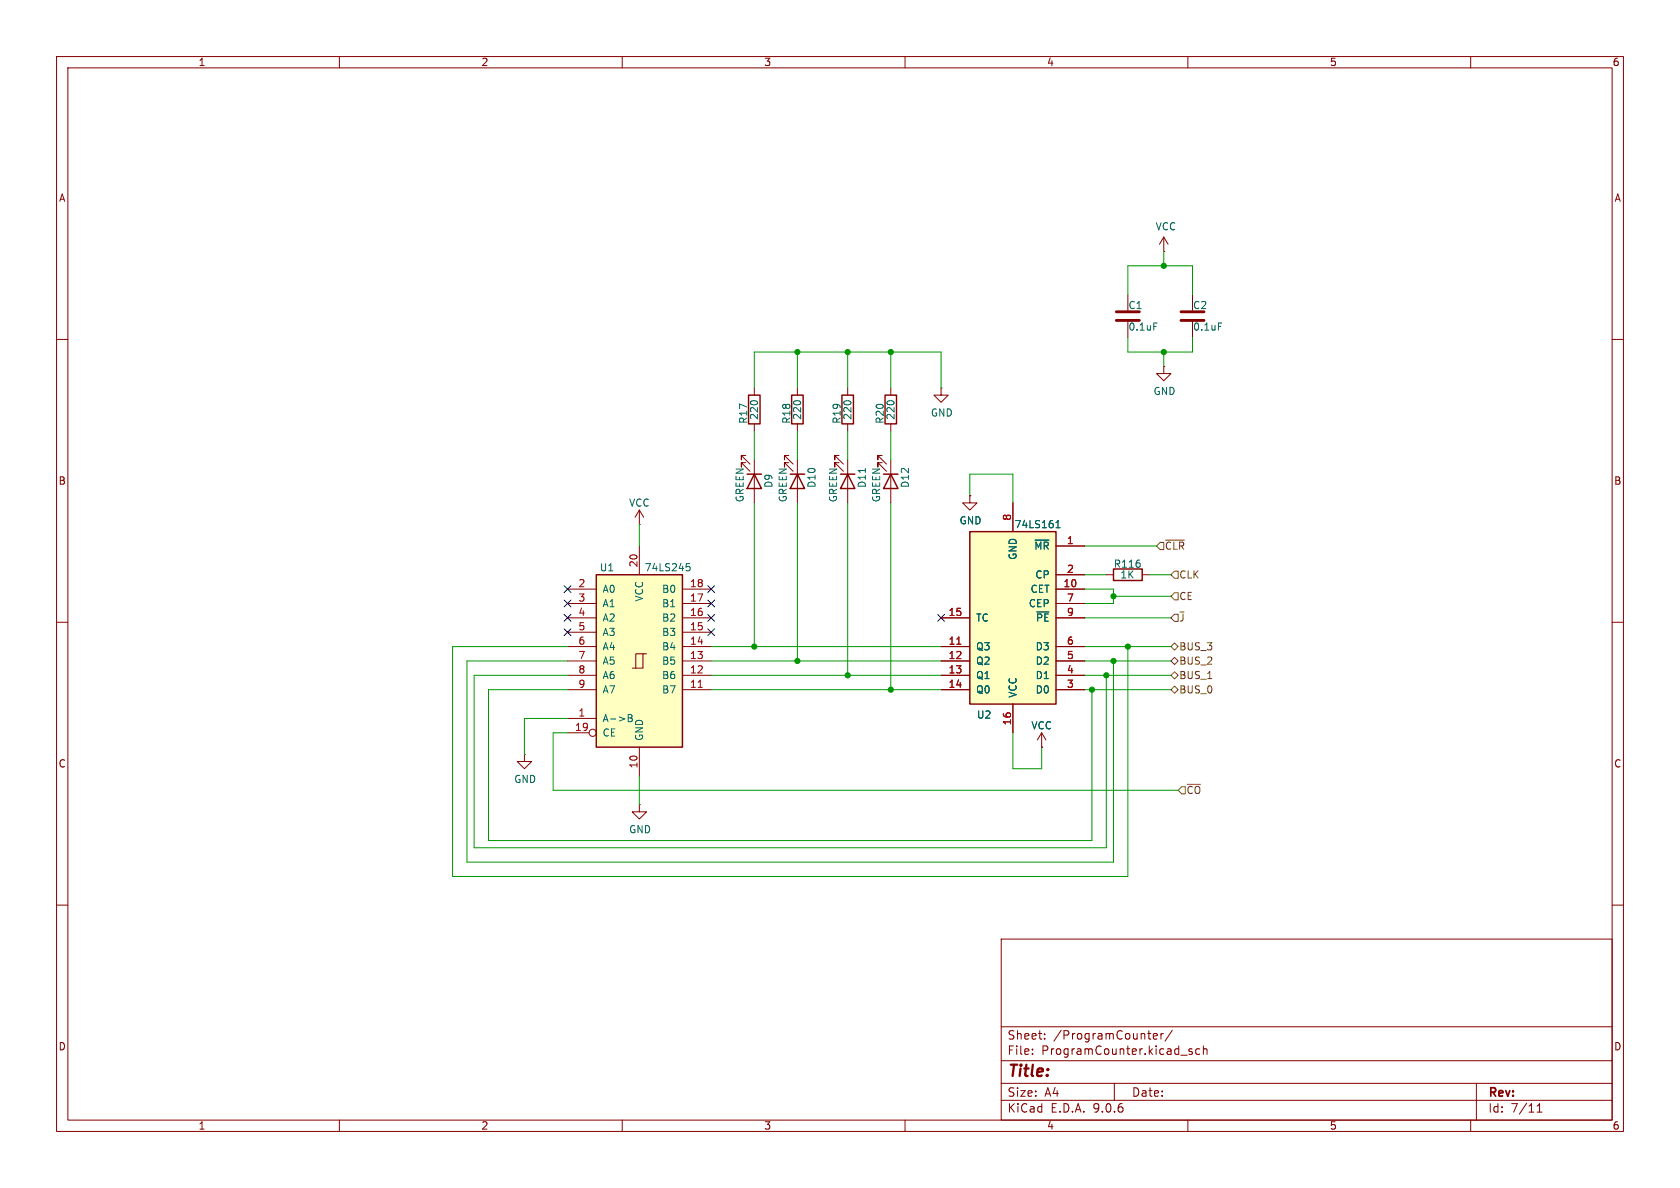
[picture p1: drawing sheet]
<svg xmlns="http://www.w3.org/2000/svg" width="297mm" height="210mm" viewBox="0 0 297 210" stroke-linecap="round" stroke-linejoin="round" font-family="sans-serif">
<g fill="none" stroke="#840000" stroke-width=".18">
<path d="M10 10h277v190h-277zM12 12h273v186h-273zM60 10v2M110 10v2M160 10v2M210 10v2M260 10v2M10 60h2M133.3 68.6v1.3M133.3 74.9v1.3M285 60h2M113 92.7h.1"/>
<path d="M113 90.2l-.7 1.2M113 90.2l.8 1.2M113 90.2v2.5M10 110h2M285 110h2M92.7 133.4v1.2h1.3l-1.3 1.3-1.3-1.3h1.3M92.7 133.4h.1M113 142.2v1.3h1.3l-1.3 1.3-1.2-1.3h1.2M113 142.2h.1M10 160h2M177 166h108v32h-108zM285 160h2"/>
<path d="M60 198v2M110 198v2M160 198v2M177 194.5h108M177 191.5h108M177 187.5h108M177 181.5h108M182.5 186.3v.1M182.5 185.5v.1M184.7 183.6v.1M184.7 182.8v.1M197 191.5v3"/>
<path d="M203.9 183.2l.7-.1-.1-.3-.4-.1-.2 .2 .1 .7h.5M205.2 182.7v1M205.7 182.7l-.3 .1-.2 .2M207.2 182.1l-1.2 2M210 198v2M210.7 185.5l-.3-.1-.2 .2v.2l.5 .2v.3h-.5M212.1 185.5l-.4-.1-.3 .3v.4l.1 .2h.6M212.7 185.5l.3-.1 .3 .1 .1 .9M212.7 184.9v1.5M260 198v2M261 191.5v6.5M271.7 196.6h.9"/>
<path d="M271.7 195.5l.5-.4v1.5"/>
</g>
<path d="M132.3 69.9h2.1v5h-2.1z" fill="none" stroke="#840000" stroke-width=".25"/>
<path d="M105.4 101.6h15.2v30.5h-15.2z" fill="#ffffc2"/>
<g fill="none" stroke="#840000" stroke-width=".18">
<path d="M199.4 52.1v2.8M199.4 56.9v2.8M210.8 52.1v2.8M210.8 56.9v2.8M141 68.6v1.3M141 74.9v1.3M149.9 68.6v1.3M149.9 74.9v1.3M157.5 68.6v1.3M157.5 74.9v1.3M166.4 68.6v1.3h1.2l-1.2 1.2-1.3-1.2h1.3M166.4 68.6h.1"/>
<path d="M205.7 64.8v1.2h1.3l-1.3 1.3-1.2-1.3h1.2M205.7 64.8h.1M113 96.5v5.1M131.8 80.5h-.7v.8v-.8l1.5 1.5M131.8 81.8h-.7v.8v-.8l1.5 1.5M133.3 81.3v7.6M139.4 80.5h-.7v.8v-.8l1.5 1.5M139.4 81.8h-.7v.8v-.8l1.5 1.5M141 81.3v7.6M148.3 80.5h-.7v.8v-.8l1.5 1.5M148.3 81.8h-.7v.8v-.8l1.5 1.5M149.9 81.3v7.6"/>
<path d="M156 80.5h-.8v.8v-.8l1.5 1.5M156 81.8h-.8v.8v-.8l1.5 1.5M157.5 81.3v7.6M171.4 87.6v1.3h1.3l-1.3 1.3-1.2-1.3h1.2M171.4 87.6h.1M100.3 104.1h5.1M100.3 106.7h5.1M100.3 109.2h5.1M100.3 111.8h5.1M100.3 114.3h5.1M100.3 116.8h5.1M100.3 119.4h5.1"/>
<path d="M113.7 115.6h-1.3v2.5M114.3 115.6h-.6v2.5h-1.9M120.6 104.1h5.1M120.6 106.7h5.1M120.6 109.2h5.1M120.6 111.8h5.1M120.6 114.3h5.1M120.6 116.8h5.1M120.6 119.4h5.1M195.6 101.6h1.2M201.9 101.6h1.3M100.3 121.9h5.1"/>
<path d="M100.3 127h5.1M100.3 129.5h3.8M113 132.1v5.1M120.6 121.9h5.1M184.1 132.1h.1M184.1 129.5l-.7 1.3M184.1 129.5l.8 1.3M184.1 129.5v2.6"/>
<circle cx="104.8" cy="129.5" r=".63"/>
</g>
<g fill="none" stroke="#840000" stroke-width=".25">
<path d="M140 69.9h2v5h-2zM148.8 69.9h2.1v5h-2.1zM156.5 69.9h2v5h-2zM132.1 83.8h2.5M133.3 83.8l1.3 2.6h-2.5zM139.7 83.8h2.5M141 83.8l1.2 2.6h-2.5zM148.6 83.8h2.5M149.9 83.8l1.2 2.6h-2.5zM156.2 83.8h2.5M157.5 83.8l1.2 2.6h-2.5zM105.4 101.6h15.2v30.5h-15.2z"/>
<path d="M196.8 100.6h5.1v2h-5.1z"/>
</g>
<path d="M204 57.1h.6M215.4 57.1h.6M121.3 99.6h.7M153 82.8v.7M121.5 100.1h.3l.2 .3v.4l-.5 .1M111.1 126.3h.4l.2 .3-.2 .3 .2 .1 .1 .3-.3 .3h-.4zM111.1 126.9h.4" fill="none" stroke="#006464" stroke-width=".18"/>
<path d="M123.4 121.5h.8" fill="none" stroke="#a90000" stroke-width=".18"/>
<path d="M197.4 55.1h4M197.4 56.6h4M208.8 55.1h4.1M208.8 56.6h4.1" fill="none" stroke="#840000" stroke-width=".51"/>
<path d="M171.4 94h15.3v30.5h-15.3z" fill="#ffffc2"/>
<path d="M171.4 94h15.3v30.5h-15.3z" fill="none" stroke="#840000" stroke-width=".25"/>
<g fill="none" stroke="#840000" stroke-width=".18">
<path d="M205.7 44.5h.1M205.7 41.9l-.7 1.3M205.7 41.9l.8 1.3M205.7 41.9v2.6M171.4 87.6h.1M179.1 88.9v5.1M186.7 96.5h5.1M166.4 119.4h5M166.4 116.8h5M166.4 114.3h5M166.4 109.2h5M186.7 119.4h5.1"/>
<path d="M186.7 116.8h5.1M186.7 114.3h5.1M186.7 109.2h5.1M186.7 106.7h5.1M186.7 104.1h5.1M186.7 101.6h5.1M166.4 121.9h5M179.1 124.5v5M184.1 132.1h.1M186.7 121.9h5.1"/>
</g>
<path d="M183 95.5h2.4M186.7 93.3h.7M186.7 92.4l.4-.4v1.3" fill="none" stroke="#006464" stroke-width=".18"/>
<path d="M169.2 113.9h.7" fill="none" stroke="#a90000" stroke-width=".18"/>
<path d="M205.1 95.9h.6v1.3h-.6l-.6-.7zM206.1 95.5h3.3M207 109.2l.6-.6h.7v1.3h-.7zM207 105.4l.6-.6h.7v1.2h-.7zM207 116.8l.6-.6 .7 .6-.7 .7zM207 119.4l.6-.7 .7 .7-.7 .6zM207 114.3l.6-.6 .7 .6-.7 .6zM207.6 101h.7v1.2h-.7l-.6-.6zM208.6 108.2h.7M207 121.9l.6-.6 .7 .6-.7 .7zM208.9 139.1h.6v1.2h-.6l-.6-.6z" fill="none" stroke="#725600" stroke-width=".18"/>
<g fill="none" stroke="#009600" stroke-width=".18">
<path d="M199.4 52.1v-5.1h11.4v5.1M199.4 59.7v2.5h11.4v-2.5M205.7 44.5v2.5M133.3 68.6v-6.4h33.1v6.4M133.3 76.2v5.1M141 62.2v6.4M141 76.2v5.1M149.9 62.2v6.4M149.9 76.2v5.1M157.5 62.2v6.4M157.5 76.2v5.1M205.7 62.2v2.6"/>
<path d="M113 92.7v3.8M133.3 88.9v25.4M141 88.9v27.9M149.9 88.9v30.5M157.5 88.9v33M171.4 87.6v-3.8h7.7v5.1M191.8 96.5h12.7M100.3 116.8h-17.8v35.6h114.3v-35.6M100.3 119.4h-16.5v30.5h111.8v-30.5M100.3 114.3h-20.3v40.6h119.4v-40.6M125.7 116.8h40.7M125.7 119.4h40.7"/>
<path d="M125.7 114.3h40.7M191.8 116.8h15.2M191.8 119.4h15.2M191.8 104.1h5v2.6h-5M191.8 114.3h15.2M191.8 101.6h3.8M191.8 109.2h15.2M196.8 105.4h10.2M203.2 101.6h3.8M100.3 121.9h-13.9v26.7h106.6v-26.7M100.3 129.5h-2.5v10.2h110.5M100.3 127h-7.6v6.4"/>
<path d="M113 137.2v5M125.7 121.9h40.7M179.1 129.5v6.4h5v-3.8M191.8 121.9h15.2"/>
</g>
<g fill="none" stroke="#000084" stroke-width=".18">
<path d="M99.7 103.5l1.2 1.2M99.7 111.2l1.2 1.2M99.7 106.1l1.2 1.2M99.7 108.6l1.2 1.2M100.9 103.5l-1.2 1.2M100.9 111.2l-1.2 1.2M100.9 106.1l-1.2 1.2M100.9 108.6l-1.2 1.2M125.1 106.1l1.2 1.2M125.1 111.2l1.2 1.2M125.1 108.6l1.2 1.2M125.1 103.5l1.2 1.2"/>
<path d="M126.3 106.1l-1.2 1.2M126.3 111.2l-1.2 1.2M126.3 108.6l-1.2 1.2M126.3 103.5l-1.2 1.2M165.8 108.6l1.2 1.2M167 108.6l-1.2 1.2"/>
</g>
<g fill="#009600" stroke="#009600" stroke-width=".18">
<circle cx="196.8" cy="105.4" r=".46"/>
<circle cx="205.7" cy="47" r=".46"/>
<circle cx="205.7" cy="62.2" r=".46"/>
<circle cx="199.4" cy="114.3" r=".46"/>
<circle cx="133.3" cy="114.3" r=".46"/>
<circle cx="141" cy="116.8" r=".46"/>
<circle cx="157.5" cy="121.9" r=".46"/>
<circle cx="149.9" cy="119.4" r=".46"/>
<circle cx="195.6" cy="119.4" r=".46"/>
<circle cx="196.8" cy="116.8" r=".46"/>
<circle cx="193" cy="121.9" r=".46"/>
<circle cx="157.5" cy="62.2" r=".46"/>
<circle cx="141" cy="62.2" r=".46"/>
<circle cx="149.9" cy="62.2" r=".46"/>
</g>
<text font-size="2.8" fill="#840000" x="178" y="190.9">Title:</text>
<g font-size="2.1" fill="#840000">
<text x="178" y="184">Sheet:</text>
<text x="186.2" y="184">/ProgramCounter/</text>
<text x="178" y="186.7">File:</text>
<text x="184.1" y="186.7">ProgramCounter.kicad_sch</text>
<text x="178" y="196.9">KiCad</text>
<text x="178" y="194.1">Size:</text>
<text x="184.7" y="194.1">A4</text>
<text x="185.7" y="196.9">E.D.A.</text>
<text x="193.3" y="196.9">9.0.6</text>
<text x="200" y="194.1">Date:</text>
<text x="263" y="194.3">Rev:</text>
<text x="263" y="196.9">Id:</text>
<text x="267.1" y="196.9">7/11</text>
</g>
<g font-size="1.8" fill="#840000">
<text x="35" y="11.9">1</text>
<text x="85" y="11.9">2</text>
<text x="135" y="11.9">3</text>
<text x="185" y="11.9">4</text>
<text x="235" y="11.9">5</text>
<text x="285" y="11.9">6</text>
<text x="10.3" y="35.9">A</text>
<text x="285.3" y="35.9">A</text>
<text x="10.3" y="85.9">B</text>
<text x="285.3" y="85.9">B</text>
<text x="10.3" y="135.9">C</text>
<text x="285.3" y="135.9">C</text>
<text x="10.3" y="185.9">D</text>
<text x="285.3" y="185.9">D</text>
<text x="35" y="199.9">1</text>
<text x="85" y="199.9">2</text>
<text x="135" y="199.9">3</text>
<text x="185" y="199.9">4</text>
<text x="235" y="199.9">5</text>
<text x="285" y="199.9">6</text>
</g>
<g font-size="1.8" fill="#006464">
<text x="204.2" y="40.9">VCC</text>
<text x="199.4" y="54.8">C1</text>
<text x="199.4" y="58.6">0.1uF</text>
<text x="210.8" y="54.8">C2</text>
<text x="210.8" y="58.6">0.1uF</text>
<text x="203.8" y="70">GND</text>
<text x="132.3" y="75" transform="rotate(-90 132.3 75)">R17</text>
<text x="134.2" y="74.3" transform="rotate(-90 134.2 74.3)">220</text>
<text x="139.9" y="75" transform="rotate(-90 139.9 75)">R18</text>
<text x="141.8" y="74.3" transform="rotate(-90 141.8 74.3)">220</text>
<text x="148.8" y="75" transform="rotate(-90 148.8 75)">R19</text>
<text x="150.7" y="74.3" transform="rotate(-90 150.7 74.3)">220</text>
<text x="156.4" y="75" transform="rotate(-90 156.4 75)">R20</text>
<text x="158.3" y="74.3" transform="rotate(-90 158.3 74.3)">220</text>
<text x="164.5" y="73.8">GND</text>
<text x="111.1" y="89.8">VCC</text>
<text x="131.7" y="88.9" transform="rotate(-90 131.7 88.9)">GREEN</text>
<text x="136.8" y="86.4" transform="rotate(-90 136.8 86.4)">D9</text>
<text x="139.3" y="88.9" transform="rotate(-90 139.3 88.9)">GREEN</text>
<text x="144.4" y="86.4" transform="rotate(-90 144.4 86.4)">D10</text>
<text x="148.2" y="88.9" transform="rotate(-90 148.2 88.9)">GREEN</text>
<text x="153.3" y="86.4" transform="rotate(-90 153.3 86.4)">D11</text>
<text x="155.8" y="88.9" transform="rotate(-90 155.8 88.9)">GREEN</text>
<text x="160.9" y="86.4" transform="rotate(-90 160.9 86.4)">D12</text>
<text x="169.5" y="92.9">GND</text>
<text x="179.3" y="93.6">74LS161</text>
<text x="105.9" y="101.2">U1</text>
<text x="113.9" y="101.2">74LS245</text>
<text x="179.9" y="99.1" transform="rotate(-90 179.9 99.1)">GND</text>
<text x="182.7" y="97.4">~{MR}</text>
<text x="196.8" y="100.6">R116</text>
<text x="106.4" y="105">A0</text>
<text x="106.4" y="107.5">A1</text>
<text x="113.9" y="106.4" transform="rotate(-90 113.9 106.4)">VCC</text>
<text x="117" y="105">B0</text>
<text x="117" y="107.5">B1</text>
<text x="181.8" y="107.5">CEP</text>
<text x="182.1" y="105">CET</text>
<text x="182.9" y="102.5">CP</text>
<text x="198" y="102.5">1K</text>
<text x="106.4" y="110.1">A2</text>
<text x="106.4" y="112.6">A3</text>
<text x="117" y="110.1">B2</text>
<text x="117" y="112.6">B3</text>
<text x="172.5" y="110.1">TC</text>
<text x="183.1" y="110.1">~{PE}</text>
<text x="106.4" y="115.2">A4</text>
<text x="106.4" y="117.7">A5</text>
<text x="117" y="115.2">B4</text>
<text x="117" y="117.7">B5</text>
<text x="172.5" y="117.7">Q2</text>
<text x="172.5" y="115.2">Q3</text>
<text x="183" y="117.7">D2</text>
<text x="183" y="115.2">D3</text>
<text x="106.4" y="120.2">A6</text>
<text x="106.4" y="122.8">A7</text>
<text x="117" y="120.2">B6</text>
<text x="117" y="122.8">B7</text>
<text x="172.5" y="122.8">Q0</text>
<text x="172.5" y="120.2">Q1</text>
<text x="179.9" y="123.4" transform="rotate(-90 179.9 123.4)">VCC</text>
<text x="183" y="122.8">D0</text>
<text x="183" y="120.2">D1</text>
<text x="106.4" y="127.9">A-&gt;B</text>
<text x="106.4" y="130.4">CE</text>
<text x="113.9" y="131.1" transform="rotate(-90 113.9 131.1)">GND</text>
<text x="172.6" y="127.2">U2</text>
<text x="182.2" y="129.1">VCC</text>
<text x="90.8" y="138.6">GND</text>
<text x="111.1" y="147.5">GND</text>
</g>
<g font-size="1.8" fill="#a90000">
<text x="178.8" y="92.1" transform="rotate(-90 178.8 92.1)">8</text>
<text x="112.8" y="100.4" transform="rotate(-90 112.8 100.4)">20</text>
<text x="188.5" y="101.3">2</text>
<text x="188.5" y="96.3">1</text>
<text x="102.2" y="103.9">2</text>
<text x="102.2" y="106.4">3</text>
<text x="121.9" y="103.9">18</text>
<text x="121.9" y="106.4">17</text>
<text x="187.9" y="103.9">10</text>
<text x="188.5" y="106.4">7</text>
<text x="102.2" y="109">4</text>
<text x="102.2" y="111.5">5</text>
<text x="121.9" y="109">16</text>
<text x="121.9" y="111.5">15</text>
<text x="167.6" y="109">15</text>
<text x="188.5" y="109">9</text>
<text x="102.2" y="114">6</text>
<text x="102.2" y="116.6">7</text>
<text x="102.2" y="119.1">8</text>
<text x="121.9" y="114">14</text>
<text x="121.9" y="116.6">13</text>
<text x="121.9" y="119.1">12</text>
<text x="167.6" y="119.1">13</text>
<text x="167.6" y="116.6">12</text>
<text x="167.6" y="114">11</text>
<text x="188.5" y="119.1">4</text>
<text x="188.5" y="116.6">5</text>
<text x="188.5" y="114">6</text>
<text x="102.2" y="121.7">9</text>
<text x="121.9" y="121.7">11</text>
<text x="167.6" y="121.7">14</text>
<text x="188.5" y="121.7">3</text>
<text x="101.6" y="129.3">19</text>
<text x="102.2" y="126.7">1</text>
<text x="178.8" y="128.3" transform="rotate(-90 178.8 128.3)">16</text>
<text x="112.8" y="135.9" transform="rotate(-90 112.8 135.9)">10</text>
</g>
<g font-size="1.8" fill="#725600">
<text x="205.8" y="97.4">~{CLR}</text>
<text x="208.4" y="106.3">CE</text>
<text x="208.4" y="102.5">CLK</text>
<text x="208.4" y="110.1">~{J}</text>
<text x="208.4" y="117.7">BUS_2</text>
<text x="208.4" y="115.2">BUS_3</text>
<text x="208.4" y="122.8">BUS_0</text>
<text x="208.4" y="120.2">BUS_1</text>
<text x="209.7" y="140.6">~{CO}</text>
</g>
</svg>
